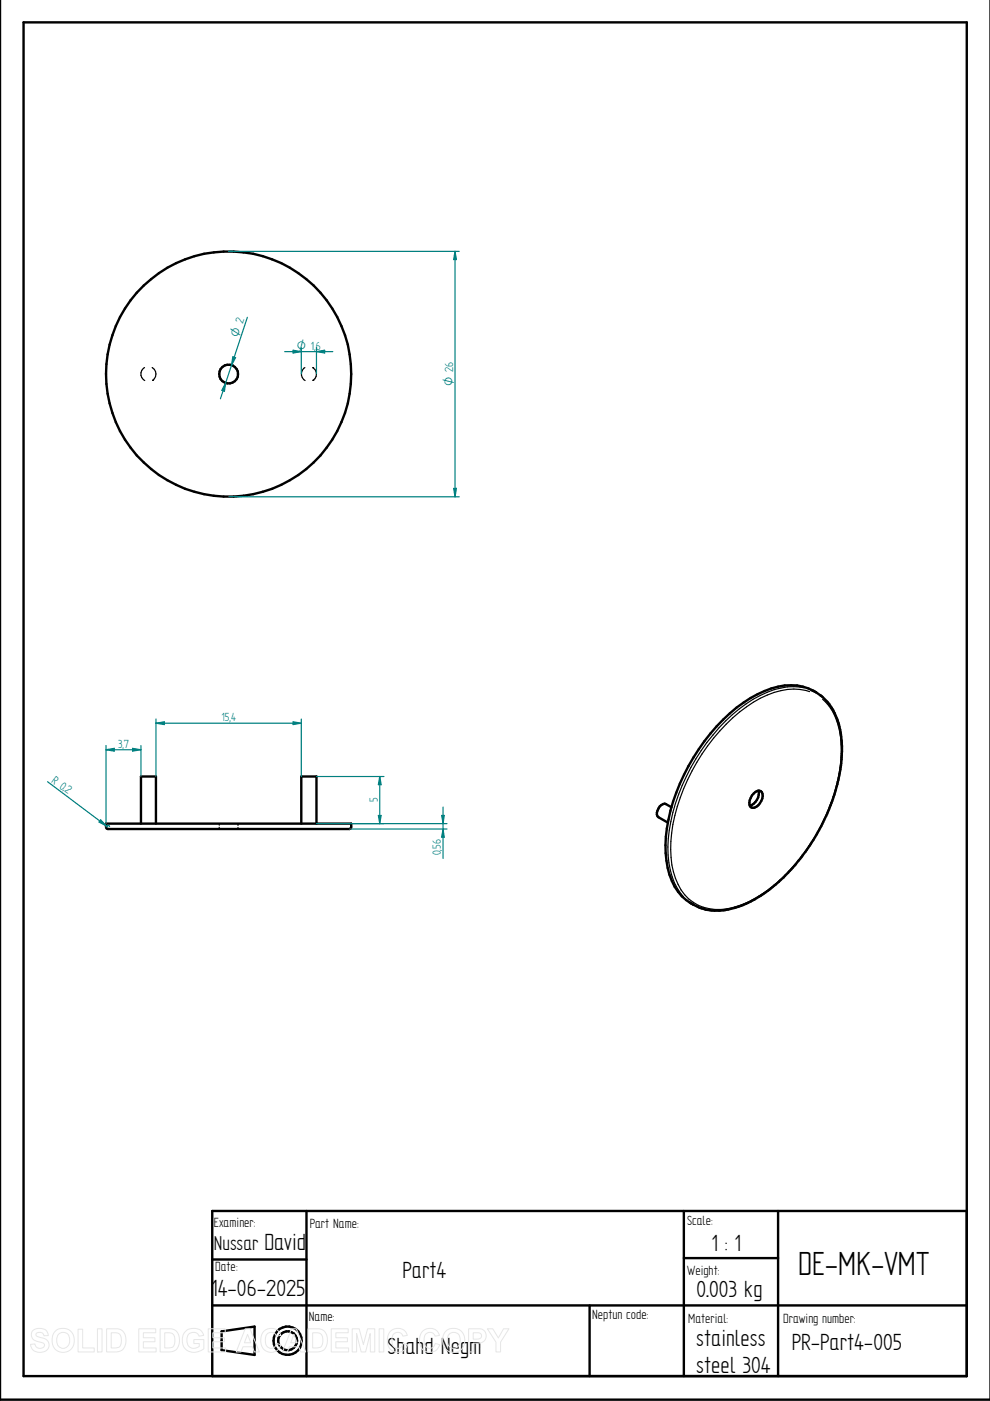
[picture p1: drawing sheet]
<svg xmlns="http://www.w3.org/2000/svg" width="210mm" height="297mm" viewBox="0 0 210 297" stroke-linecap="round" stroke-linejoin="round" font-family="sans-serif">
<g fill="none" stroke="#000" stroke-width=".51">
<path d="M0 0v296.8h209.9M5 4.7h200v287.1h-200zM172 146.3l1 .5M173 146.8a10.7 10.7 0 0 0-9.5-.8 30.3 30.3 0 0 0-14.1 11.1 40.1 40.1 0 0 0-8.3 22.1 15.1 15.1 0 0 0 3.5 10.8l2.4 1.8M173 146.8l.9 .6M173.9 147.4a12.9 12.9 0 0 1 4.5 9.6 36.1 36.1 0 0 1-5.2 19.9 36.5 36.5 0 0 1-14.6 14.5 13.3 13.3 0 0 1-10.5 1l-1.1-.6M22.5 174.6h52v.7l-.1 .3-.3 .2h-51.2l-.4-.5zM29.9 174.6v-10h3.2v10M63.9 174.6v-10h3.2v10M142.4 171.2l-1.2-.7a1.89 1.89 0 0 0-1.8 2.6l2.2 1.3M159.8 168.2a1 1 0 0 1 1.2-.5 1 1 0 0 1 .7 1.1 2.77 2.77 0 0 1-2.1 2.5 1.32 1.32 0 0 1-.4-2.1zM160.8 167.6a2.79 2.79 0 0 1-1.8 3.2"/>
<path d="M146.1 191.2l.9 .6M65 256.8v35M145 256.8v35M165 256.8v35M205 256.8h-160v35M45 267h20M45 276.8h160M125 276.8v15M145 266.7h20M47 282.3l7-1v6l-7-1z"/>
<circle cx="48.5" cy="79.3" r="26"/>
<circle cx="48.5" cy="79.3" r="1.99"/>
<circle cx="61" cy="284.3" r="3"/>
<circle cx="61" cy="284.3" r="2"/>
</g>
<g fill="none" stroke="#000" stroke-width=".25">
<path d="M30.6 77.9a1.58 1.58 0 0 0 .1 2.8M32.3 77.9a1.58 1.58 0 0 1 0 2.7M64.6 77.9a1.62 1.62 0 0 0 .1 2.8M66.3 77.9h.1M66.3 78a1.55 1.55 0 0 1 0 2.6M32.3 80.6h.1M66.3 80.6h.1M170.5 145.8a15.2 15.2 0 0 0-10.8 2.5 41 41 0 0 0-17 24 23.4 23.4 0 0 0 .3 14.9l.6 1.2 1.3 1.7M171.7 146.6a13.2 13.2 0 0 0-10.5 1.4 38.6 38.6 0 0 0-16.3 19.2 29.1 29.1 0 0 0-2.1 17.7 9.7 9.7 0 0 0 7.6 7.8 15.8 15.8 0 0 0 11.2-3.1 40.5 40.5 0 0 0 16.8-29.9 15.1 15.1 0 0 0-3.4-10.9l-.6-.5M46.5 174.6v.4M46.5 175.4v.4M50.5 174.6v.4"/>
<path d="M50.5 175.4v.4"/>
</g>
<path d="M48.5 53.3h48.9M48.5 105.3h48.9M96.2 103.5h.6l-.3 1.8z" fill="none" stroke="#008080" stroke-width=".25"/>
<path d="M96.2 103.5h.6l-.3 1.8z" fill="#008080"/>
<path d="M96.5 53.3l.3 1.7h-.6z" fill="none" stroke="#008080" stroke-width=".25"/>
<path d="M96.5 53.3l.3 1.7h-.6z" fill="#008080"/>
<path d="M96.5 53.3v52M63.9 73.7v5.6M67.1 74.5l1.7-.2v.5zM67.1 73.7v5.6" fill="none" stroke="#008080" stroke-width=".25"/>
<path d="M67.1 74.5l1.7-.2v.5z" fill="#008080"/>
<path d="M62.1 74.3l1.8 .2-1.8 .3z" fill="none" stroke="#008080" stroke-width=".25"/>
<path d="M62.1 74.3l1.8 .2-1.8 .3z" fill="#008080"/>
<path d="M52.5 67.3l-5.8 17.2M60.4 74.5h10.2M47.8 81.2l-.2 1.8-.6-.2z" fill="none" stroke="#008080" stroke-width=".25"/>
<path d="M47.8 81.2l-.2 1.8-.6-.2z" fill="#008080"/>
<path d="M49.4 75.6l.6 .2-.9 1.6z" fill="none" stroke="#008080" stroke-width=".25"/>
<path d="M49.4 75.6l.6 .2-.9 1.6z" fill="#008080"/>
<path d="M67.1 174.6h14.3M67.1 164.6h14.3M80.2 172.9h.6l-.3 1.7z" fill="none" stroke="#008080" stroke-width=".25"/>
<path d="M80.2 172.9h.6l-.3 1.7z" fill="#008080"/>
<path d="M80.5 164.6l.3 1.8h-.6z" fill="none" stroke="#008080" stroke-width=".25"/>
<path d="M80.5 164.6l.3 1.8h-.6z" fill="#008080"/>
<path d="M33.1 152.4v12.2M33.1 153.3l1.7-.3v.6zM63.9 152.4v12.2M80.5 164.6v10" fill="none" stroke="#008080" stroke-width=".25"/>
<path d="M33.1 153.3l1.7-.3v.6z" fill="#008080"/>
<path d="M62.1 153l1.8 .3-1.8 .3z" fill="none" stroke="#008080" stroke-width=".25"/>
<path d="M62.1 153l1.8 .3-1.8 .3z" fill="#008080"/>
<path d="M22.5 158.1v16.5M28.1 158.7l1.8 .3-1.8 .3zM29.9 158.1v6.5M33.1 153.3h30.8" fill="none" stroke="#008080" stroke-width=".25"/>
<path d="M28.1 158.7l1.8 .3-1.8 .3z" fill="#008080"/>
<path d="M22.5 159l1.7-.3v.6z" fill="none" stroke="#008080" stroke-width=".25"/>
<path d="M22.5 159l1.7-.3v.6z" fill="#008080"/>
<path d="M22.5 159h7.4M10.1 165.7l12.8 9.6M21.3 173.8l1.3 1.3-1.6-.8zM23.2 175.3l-.1-.3h-.3l-.3 .3" fill="none" stroke="#008080" stroke-width=".25"/>
<path d="M21.3 173.8l1.3 1.3-1.6-.8z" fill="#008080"/>
<path d="M74.1 175.8h20.7M74.5 174.6h20.3M93.6 172.9h.6l-.3 1.7z" fill="none" stroke="#008080" stroke-width=".25"/>
<path d="M93.6 172.9h.6l-.3 1.7z" fill="#008080"/>
<path d="M93.9 175.8l.3 1.7h-.6z" fill="none" stroke="#008080" stroke-width=".25"/>
<path d="M93.9 175.8l.3 1.7h-.6z" fill="#008080"/>
<path d="M93.9 171.1v10.9" fill="none" stroke="#008080" stroke-width=".25"/>
<g fill="none" stroke="#e6e6e6" stroke-width=".21">
<path d="M7 282.1a2.33 2.33 0 0 1 2.9 .2l.3 .9h-.9a.91 .91 0 0 0-.7-.7 .91 .91 0 0 0-1 .5l.1 .3 .5 .2a2.12 2.12 0 0 1 2.2 1.4 1.76 1.76 0 0 1-2.4 1.8l-.7-.2-.6-.7-.2-.8 .9-.1a1.05 1.05 0 0 0 .9 1 1.05 1.05 0 0 0 1.1-.7 1.7 1.7 0 0 0-1.6-.8 1.39 1.39 0 0 1-.8-2.3zM11.7 282.3a2.47 2.47 0 0 1 3.1-.2 2.47 2.47 0 0 1 .8 3 2.4 2.4 0 0 1-3 1.5 2.4 2.4 0 0 1-1.5-3.1zM12.4 282.9a1.39 1.39 0 0 1 1.7-.3 1.39 1.39 0 0 1 .7 1.5 1.41 1.41 0 0 1-1.4 1.8 1.41 1.41 0 0 1-1.4-1.8l.1-.7zM16.6 281.8h.9v4h2.5v.8h-3.4zM20.7 281.7h.9v4.9h-.9zM20.7 286.6h.1M22.6 281.7h1.8a2.2 2.2 0 0 1 2.3 2.8 2.05 2.05 0 0 1-2.3 2.1h-1.8zM23.6 282.6a1.8 1.8 0 0 1 1.9 .5 2.03 2.03 0 0 1-.4 2.6l-1.5 .1zM29.4 281.7h3.6v.9h-2.6v1h2.5v.9h-2.5v1.3h2.7v.8h-3.7zM34 281.7h1.7a2.2 2.2 0 0 1 2.3 2.8 2.05 2.05 0 0 1-2.2 2.1h-1.8zM34.9 282.6a1.8 1.8 0 0 1 2 .5 2.03 2.03 0 0 1-.5 2.6l-1.5 .1zM39.3 282.3a2.56 2.56 0 0 1 3.6 .2l.3 .6-1 .2a1.36 1.36 0 0 0-1.6-.7 1.36 1.36 0 0 0-1 1.5 1.55 1.55 0 0 0 .8 1.6 1.55 1.55 0 0 0 1.8-.2v-.6h-1.1v-.9h2.1v2a2.7 2.7 0 0 1-4.5-1.2 2.79 2.79 0 0 1 .6-2.5z"/>
<path d="M44.2 281.7h3.6v.9h-2.7v1h2.5v.9h-2.5v1.3h2.7v.8h-3.6zM52 281.7h1l2 4.9h-1.1l-.4-1.1h-2l-.4 1.1h-1zM52.5 282.9l.7 1.8h-1.4zM55.9 282.3a2.15 2.15 0 0 1 3.6 .8l-.9 .2a1.24 1.24 0 0 0-1.6-.7 1.24 1.24 0 0 0-.7 1.5 1.25 1.25 0 0 0 .5 1.6 1.25 1.25 0 0 0 1.6-.3l.2-.6 1 .3a2.19 2.19 0 0 1-2.6 1.6 2.19 2.19 0 0 1-1.7-2.5l.1-.9zM61.8 281.7h1l2 4.9h-1l-.5-1.1h-2l-.4 1.1h-1zM62.3 282.9l.7 1.8h-1.4zM65.3 281.7h1.8a2.2 2.2 0 0 1 2.3 2.8 2.05 2.05 0 0 1-2.3 2.1h-1.8zM66.3 282.6a1.8 1.8 0 0 1 1.9 .5 2.03 2.03 0 0 1-.4 2.6l-1.5 .1zM70.2 281.7h3.6v.9h-2.6v1h2.5v.9h-2.5v1.3h2.7v.8h-3.7zM74.7 281.7h1.5l.8 3.4 .9-3.4h1.6v4.9h-1v-3.9l-1 3.9h-.9l-1-3.9v3.9h-.9zM80.4 281.7h1v4.9h-1zM80.4 286.6h.1"/>
<path d="M82.7 282.3a2.15 2.15 0 0 1 3.7 .8l-1 .2a1.24 1.24 0 0 0-1.6-.7 1.24 1.24 0 0 0-.7 1.5 1.25 1.25 0 0 0 .5 1.6 1.25 1.25 0 0 0 1.6-.3l.3-.6 .9 .3a2.19 2.19 0 0 1-2.6 1.6 2.19 2.19 0 0 1-1.7-2.5l.1-.9zM89.5 282.3a2.15 2.15 0 0 1 3.7 .8l-1 .2a1.24 1.24 0 0 0-1.5-.7 1.24 1.24 0 0 0-.8 1.5 1.25 1.25 0 0 0 .5 1.6 1.25 1.25 0 0 0 1.6-.3l.3-.6 .9 .3a2.19 2.19 0 0 1-2.5 1.6 2.19 2.19 0 0 1-1.8-2.5l.1-.9zM94.5 282.3a2.47 2.47 0 0 1 3.1-.2 2.47 2.47 0 0 1 .8 3 2.4 2.4 0 0 1-3 1.5 2.4 2.4 0 0 1-1.5-3.1zM95.2 282.9a1.39 1.39 0 0 1 1.7-.3 1.39 1.39 0 0 1 .7 1.5 1.41 1.41 0 0 1-1.4 1.8 1.41 1.41 0 0 1-1.4-1.8l.1-.7zM99.4 281.7h1.5a1.58 1.58 0 0 1 2 .8 1.58 1.58 0 0 1-.6 2.1l-.8 .1-1.2 .1v1.8h-.9zM100.3 282.6h.5a.87 .87 0 0 1 1.3 .8l-.5 .4-1.3 .1zM103.3 281.7h1.2l1.2 2 1.1-2h1.1l-1.8 2.9v2h-.9v-2z"/>
</g>
<path d="M129.2 281.9h12v5.7h-12z" fill="#fff" stroke="#fff" stroke-width=".35"/>
<text font-size="8" x="169.2" y="270.3">DE-MK-VMT</text>
<g font-size="5.6">
<text x="56" y="265">David</text>
<text x="150.8" y="265.2">1 : 1</text>
<text x="44.7" y="274.9">14-06-2025</text>
<text x="85.3" y="270.9">Part4</text>
<text x="147.7" y="275">0.003 kg</text>
<text x="82.1" y="287">Shahd Negm</text>
<text x="147.6" y="285.4">stainless</text>
<text x="167.9" y="286.2">PR-Part4-005</text>
<text x="147.6" y="291.1">steel 304</text>
</g>
<text font-size="4.8" x="45.3" y="265">Nussar</text>
<g font-size="3.2">
<text x="45.3" y="260.1">Examiner:</text>
<text x="65.7" y="260.3">Part Name:</text>
<text x="145.7" y="259.6">Scale:</text>
<text x="45.6" y="269.6">Date:</text>
<text x="145.7" y="270.3">Weight:</text>
<text x="65.5" y="280">Name:</text>
<text x="125.5" y="279.6">Neptun code:</text>
<text x="145.9" y="280.5">Material:</text>
<text x="166.1" y="280.4">Drawing number:</text>
</g>
<g font-size="2.8" fill="#008080">
<text x="46.9" y="152.9">15,4</text>
<text x="25" y="158.5">3,7</text>
<text x="10.8" y="165.7" transform="rotate(37 10.8 165.7)">R 0,</text>
<text x="13.6" y="167.8" transform="rotate(37 13.6 167.8)">2</text>
<text x="80.1" y="170.1" transform="rotate(-90 80.1 170.1)">5</text>
<text x="93.5" y="181.4" transform="rotate(-90 93.5 181.4)">0,56</text>
</g>
<g font-size="2.7" fill="#008080">
<text x="50.6" y="71.6" transform="rotate(-72 50.6 71.6)">O 2</text>
<text x="62.9" y="74.1">O 1,6</text>
<text x="96.1" y="81.9" transform="rotate(-90 96.1 81.9)">O 26</text>
</g>
</svg>
